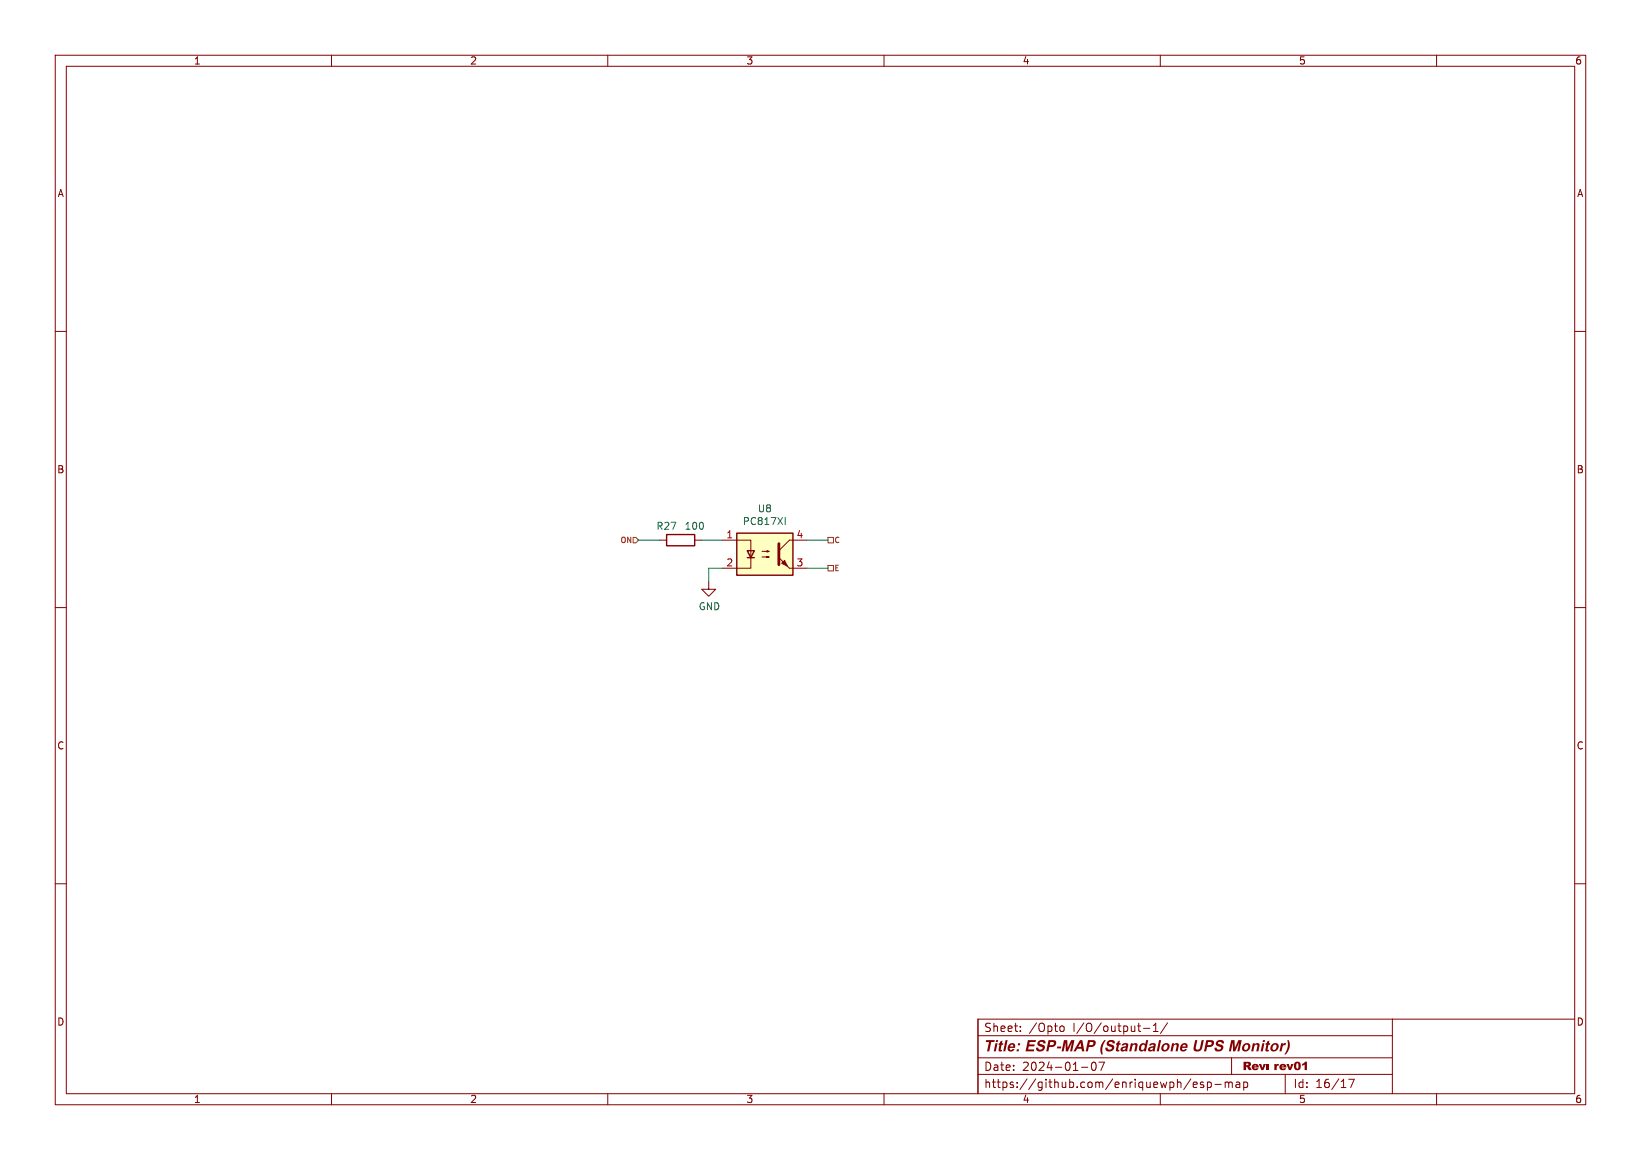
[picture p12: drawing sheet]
<svg xmlns="http://www.w3.org/2000/svg" width="297mm" height="210mm" viewBox="0 0 297 210" stroke-linecap="round" stroke-linejoin="round" font-family="sans-serif">
<g fill="none" stroke="#840000" stroke-width=".18">
<path d="M10 10h277v190h-277zM12 12h273v186h-273zM60 10v2M110 10v2M160 10v2M210 10v2M260 10v2M10 60h2M285 60h2M10 110h2M285 110h2M10 160h2"/>
<path d="M285 160h2M60 198v2M110 198v2M160 198v2M177 194.5h75M177 191.5h75M210 198v2M260 198v2"/>
</g>
<g fill="#840000">
<path d="M225.1 192.2l1.2 .1 .1 .5-.3 .3 .4 .6h-.5l-.4-.6-.1 .6h-.4v-1.2h.4v.3h.4l.1-.1-.2-.2h-.7z"/>
<path d="M234.4 192.4l.5-.2 .4 .2 .1 .8-.2 .5h-.5l-.4-.2-.1-.5h.4l.2 .5 .1-.1 .1-.3v-.4l-.2-.2-.1 .1-.1 .4h-.4z"/>
<path d="M235.7 192.6l.5-.4h.3v1.5h-.4v-1l-.4 .3z"/>
</g>
<g fill="none" stroke="#840000" stroke-width=".18">
<path d="M119.4 97.8h1.2M125.7 97.8h1.3M130.8 97.8h5.1v5.1h-5.1M137.9 99.8h1.3l-.4 .1v-.2l.4 .1M146 97.8h-3.1l-1.9 1.9M128.3 105.4v1.3h1.2l-1.2 1.3-1.3-1.3h1.3M137.9 100.8h1.3l-.4 .2v-.3l.4 .1M142.9 102.9h3.1M177 187.5h75M184.7 186.6v.1M184.7 185.8v.2M191.9 185.9l.4-.2 .3 .3v.5l-.1 .2h-.4l-.2-.1"/>
<path d="M195.7 193.2h1.2M197.6 192.6l-.1 .6 .2 .5 .2 .1 .3-.1 .1-.2v-.9M199.9 192.3l-.7 1.5M207 186.2h1.1M208.7 186.7h.9M208.7 185.7l.5-.5v1.5M211.3 185.2l-1.3 1.9M215.5 195.3l-1.3 2M216 196.4l.7-.1-.1-.3-.4-.1-.2 .2v.7h.6M217.8 196l-.3-.1-.3 .2 .1 .2 .5 .2v.3h-.6M218.5 196l.5-.1 .2 .3v.4l-.1 .2h-.6M218.5 195.9v1.5"/>
<path d="M219.9 196.3h1.1M221.7 196l.5-.1 .2 .2M221.7 195.9v1M222.4 196.1l.2-.2 .4 .1v.9M222.4 196.1v.8M222.9 191.5v3M223.7 196h.6l.1 .9M224.4 196.3h-.5a.29 .29 0 0 0-.2 .3 .29 .29 0 0 0 .2 .3l.5-.1M225.1 196l.4-.1 .3 .3v.4l-.1 .2h-.6M225.1 195.9v1.5M232.6 194.5v3.5M244.1 195.4h1l-.6 1.5"/>
<path d="M252 184.5v13.5M285 184.5h-108v13.5"/>
</g>
<path d="M120.6 96.8h5.1v2h-5.1zM133.3 96.5h10.2v7.6h-10.2zM135.3 99.7h1.2l-.6 1.3zM135.3 101h1.2" fill="none" stroke="#840000" stroke-width=".25"/>
<path d="M133.3 96.5h10.2v7.6h-10.2z" fill="#ffffc2" stroke="#ffffc2" stroke-width=".18"/>
<g fill="#840000" stroke="#840000" stroke-width=".18">
<path d="M141 101l1.9 1.9z"/>
<path d="M141.5 102l.5-.5 .5 1z"/>
</g>
<path d="M141 98.4v3.8" fill="none" stroke="#840000" stroke-width=".51"/>
<path d="M142.1 93.7v1.3" fill="none" stroke="#006464" stroke-width=".18"/>
<path d="M114.6 97.3h.5l.5 .5-.5 .5h-.5zM149.9 97.3h1v1h-1zM149.9 102.4h1v1h-1z" fill="none" stroke="#725600" stroke-width=".18"/>
<path d="M115.6 97.8h3.8M127 97.8h3.8M146 97.8h3.9M130.8 102.9h-2.5v2.5M146 102.9h3.9" fill="none" stroke="#009600" stroke-width=".18"/>
<text font-size="2.8" fill="#840000" x="178" y="191.1">Title: ESP-MAP (Standalone UPS Monitor)</text>
<g font-size="2.1" fill="#840000">
<text x="178" y="187">Sheet:</text>
<text x="186.2" y="187">/Opto</text>
<text x="194.1" y="187">I/O/output-1/</text>
<text x="178" y="194">Date:</text>
<text x="178" y="197.1">https://github.com/enriquewph/esp-map</text>
<text x="184.9" y="194">2024-01-07</text>
<text x="224.9" y="194.6">Rev: rev01</text>
<text x="234" y="197.1">Id:</text>
<text x="238" y="197.1">16/17</text>
</g>
<g font-size="1.8" fill="#840000">
<text x="35" y="11.8">1</text>
<text x="85" y="11.8">2</text>
<text x="135" y="11.8">3</text>
<text x="185" y="11.8">4</text>
<text x="235" y="11.8">5</text>
<text x="285" y="11.8">6</text>
<text x="10.4" y="35.8">A</text>
<text x="285.4" y="35.8">A</text>
<text x="10.3" y="85.8">B</text>
<text x="285.3" y="85.8">B</text>
<text x="10.3" y="135.8">C</text>
<text x="285.3" y="135.8">C</text>
<text x="10.3" y="185.8">D</text>
<text x="285.3" y="185.8">D</text>
<text x="35" y="199.8">1</text>
<text x="85" y="199.8">2</text>
<text x="135" y="199.8">3</text>
<text x="185" y="199.8">4</text>
<text x="235" y="199.8">5</text>
<text x="285" y="199.8">6</text>
</g>
<g font-size="1.8" fill="#006464">
<text x="134.4" y="95.2">PC817XI</text>
<text x="137.1" y="92.9">U8</text>
<text x="118.7" y="96.1">R27</text>
<text x="123.9" y="96.1">100</text>
<text x="126.4" y="110.6">GND</text>
</g>
<g font-size="1.8" fill="#a90000">
<text x="131.4" y="97.5">1</text>
<text x="144.1" y="97.5">4</text>
<text x="131.4" y="102.6">2</text>
<text x="144.1" y="102.6">3</text>
</g>
<g font-size="1.4" fill="#725600">
<text x="112.2" y="98.5">ON</text>
<text x="150.9" y="98.5">C</text>
<text x="150.9" y="103.6">E</text>
</g>
</svg>
